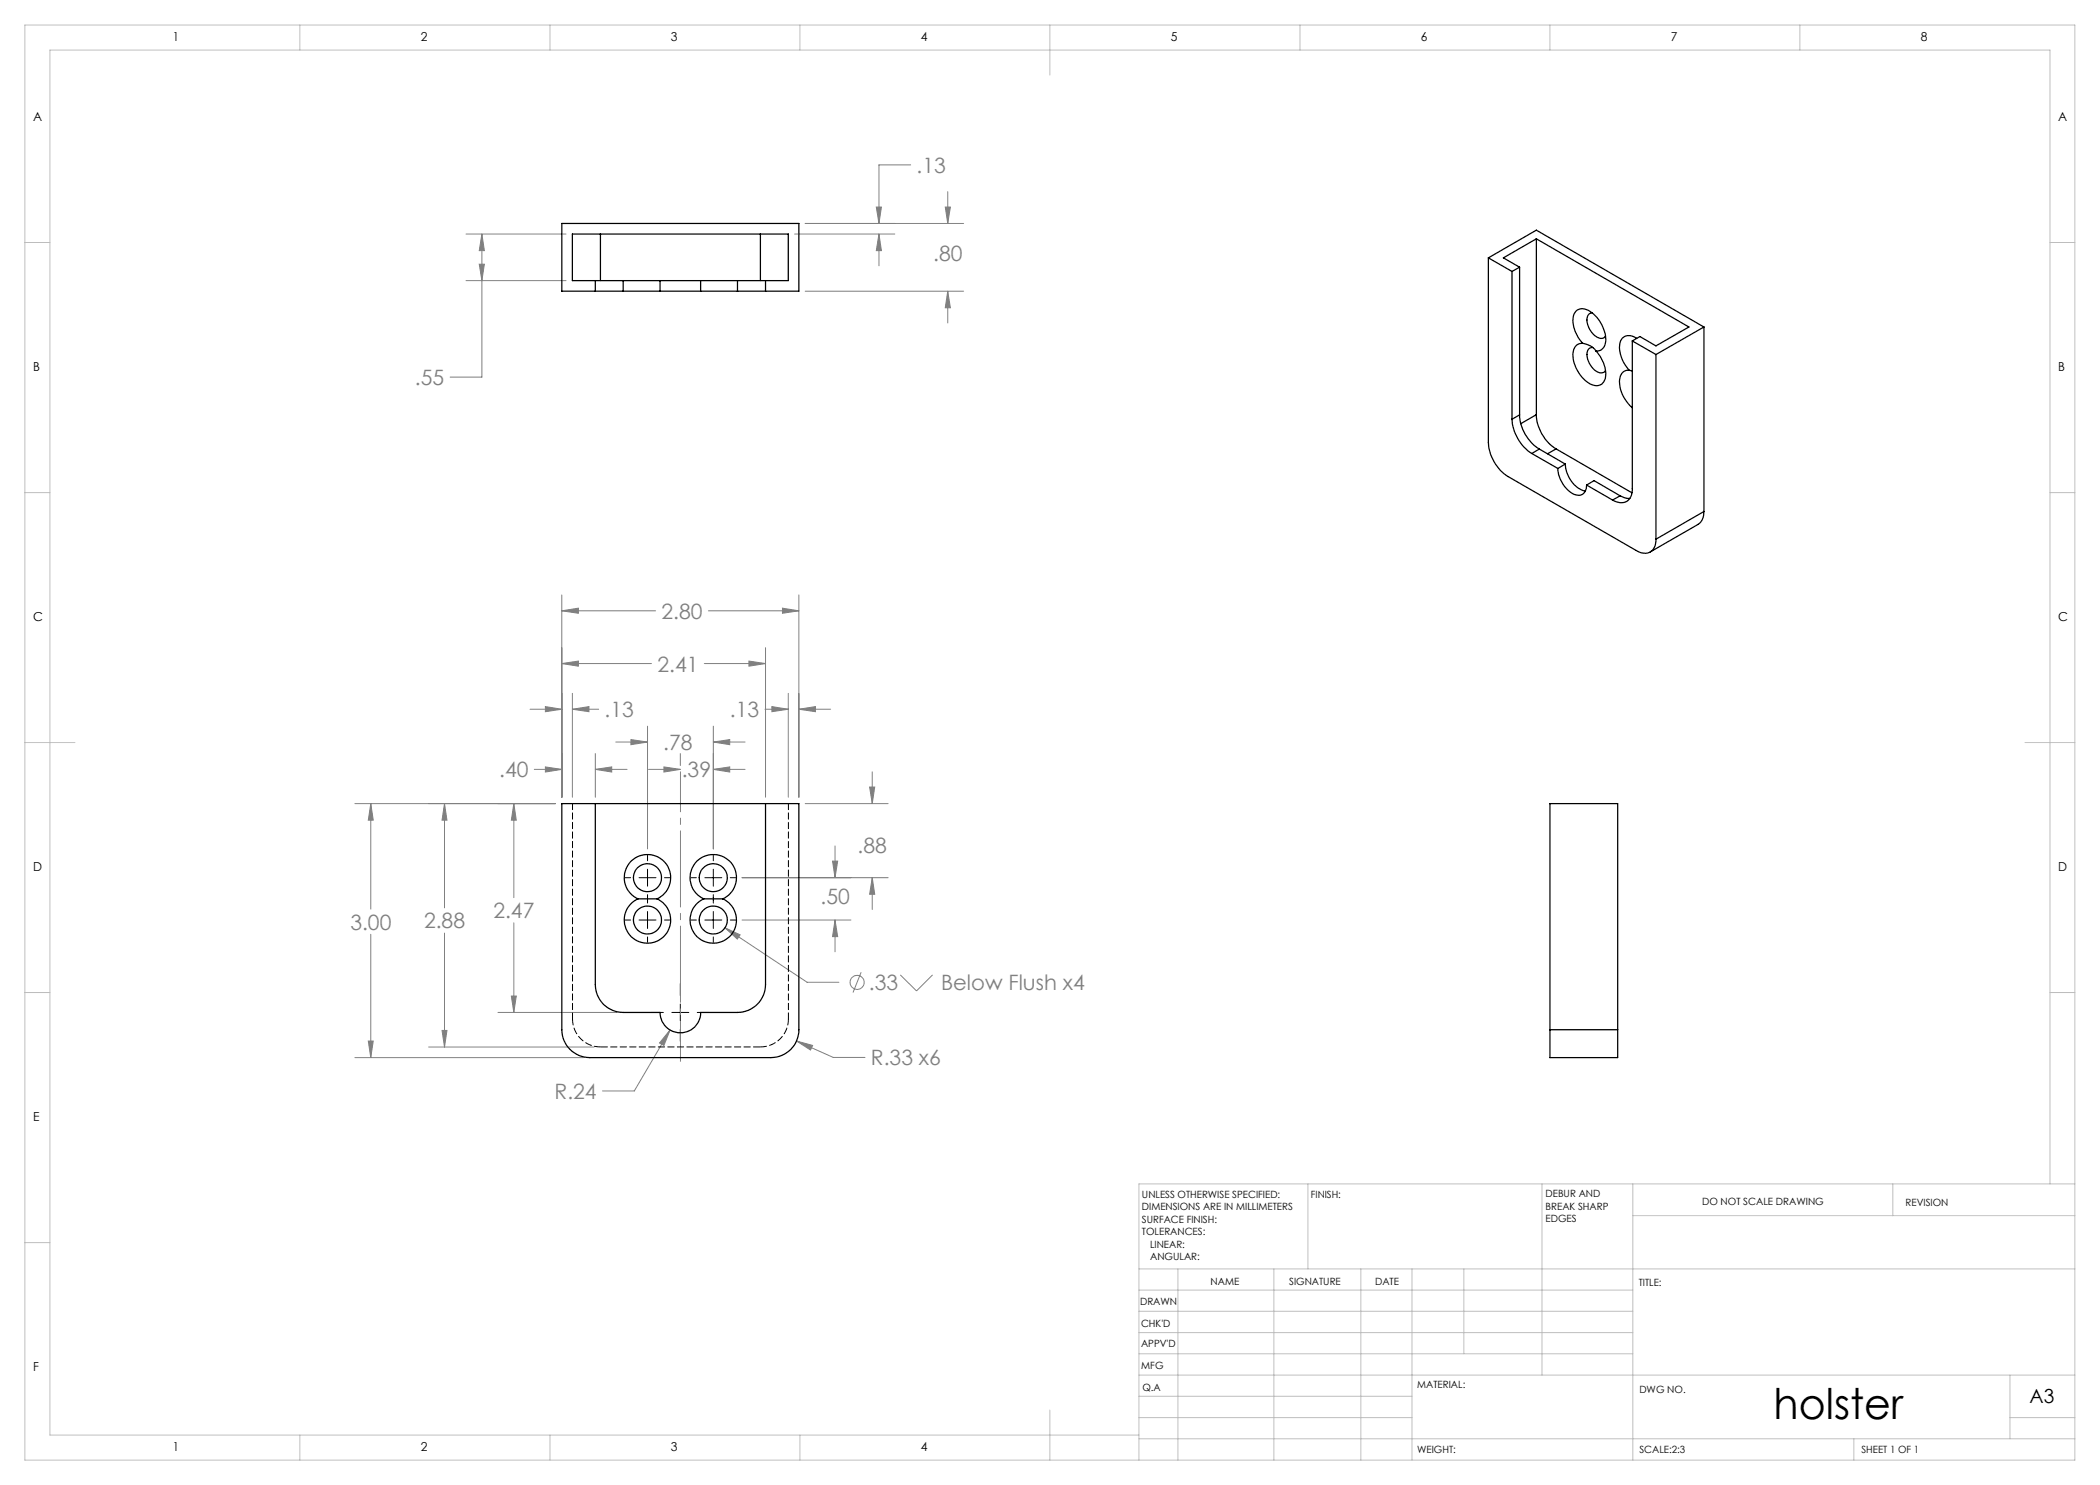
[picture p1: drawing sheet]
<svg xmlns="http://www.w3.org/2000/svg" width="420mm" height="297mm" viewBox="0 0 420 297" stroke-linecap="round" stroke-linejoin="round" font-family="sans-serif">
<g fill="none" stroke="#808080" stroke-width=".2">
<path d="M182.1 33h-6.3v11.7M189.5 38.3v6.4M93.2 46.8h20M93.2 56.1h20M95.8 52.8h1.1l-.5 3.3zM96.4 46.8v28.6h-6.4M96.4 46.8l.5 3.3h-1.1zM158.9 46.8h20.1M161 44.7h31.7M161 58.2h31.7M175.3 41.4h1l-.5 3.3zM175.8 46.8v6.4"/>
<path d="M175.8 46.8l.5 3.3h-1zM189.1 41.4h1l-.6 3.3zM189.5 58.2v6.4M189.5 58.2l.6 3.4h-1zM112.4 119v40.5M159.8 119v40.5M112.4 122.2h18.7M112.4 132.7h17.9M112.4 122.2l3.3-.6v1.1zM112.4 132.7l3.3-.5v1zM114.5 138.7v20.8M140.9 132.7h12.2"/>
<path d="M141.7 122.2h18.1M149.8 132.2l3.3 .5-3.3 .5zM153.1 129.5v30M156.5 121.6l3.3 .6-3.3 .5zM157.7 138.7v20.8M106 141.8h6.4M106.9 153.9h5.5M109.1 153.4l3.3 .5-3.3 .5zM109.1 141.3l3.3 .5-3.3 .5zM114.5 141.8h5.2M114.5 141.8l3.3-.5v1zM119.1 150.7v8.8"/>
<path d="M119.1 153.9h6.3M119.1 153.9l3.2-.5v1zM123.2 148.4h6.3M126.2 147.9l3.3 .5-3.3 .5zM129.5 145.2v24.6M129.7 153.9h6.4M132.8 153.4l3.3 .5-3.3 .5zM136.1 150.7v2.4M142.7 153.9h6.3M142.7 145.2v24.6M142.7 148.4h6.3M142.7 148.4l3.2-.5v1z"/>
<path d="M142.7 153.9l3.2-.5v1zM153 141.8h4.7M154.4 141.3l3.3 .5-3.3 .5zM159.8 141.8h6.3M159.8 141.8l3.3-.5v1zM173.9 157.4h1l-.5 3.3zM174.4 154.4v6.3M71 160.7h40.1M74.2 160.7v21.1M74.2 160.7l.4 3.3h-.9zM88.9 160.7v20.9M88.9 160.7l.5 3.3h-1z"/>
<path d="M102.8 160.7v18.8M102.8 160.7l.5 3.3h-1zM148.4 175.5h29.2M161 160.7h16.6M166.5 172.2h1l-.5 3.3zM167 169.2v6.3M174.4 175.5l.5 3.4h-1zM174.4 175.5v6.4M74.2 186.9v24.6M88.9 186.6v22.8M102.3 199.2h1l-.5 3.3zM102.8 184.6v17.9"/>
<path d="M145 185.6l16.4 10.9h6.4M145 185.6l3 1.4-.5 .8zM148.4 184h21.8M167 184v6.4M167 184l.5 3.3h-1zM172.2 194.4l-1.6 4.1M180.1 195l3.2 3.2 3.2-3.2M71 211.5h45.7M73.7 208.2h.9l-.4 3.3zM85.7 209.4h33.1M88.4 206.1h1l-.5 3.3zM99.6 202.5h23.8"/>
<path d="M134 206l-7.1 12.2h-6.4M134 206l-1.2 3.1-.9-.5zM159.3 208.2l3.2 .9-.4 .9zM159.3 208.2l7.4 3.3h6.3"/>
<circle cx="171.4" cy="196.5" r="1.4"/>
</g>
<g fill="none" stroke="#000" stroke-width=".2">
<path d="M125 175.5h1.1M127.8 175.5h3.4M129.5 171.1v1.1M129.5 173.8v3.4M129.5 178.9v1.7M132.9 175.5h1.1M138.1 175.5h1.2M141 175.5h3.4M142.7 171.1v1.1M142.7 173.8v3.4M142.7 178.9v1.7M146.1 175.5h1"/>
<path d="M125 184h1.1M127.8 184h3.4M129.5 182.3v3.4M129.5 187.4v1.1M132.9 184h1.1M136.1 196.7v2.4M138.1 184h1.2M141 184h3.4M142.7 182.3v3.4M142.7 187.4v1.1M146.1 184h1M130.3 202.5h2.4"/>
<path d="M134.4 202.5h3.4M136.1 200.8v3.4M136.1 205.9v2.3M139.5 202.5h2.3"/>
</g>
<path d="M136.1 212.3v-57.9" fill="none" stroke="#808080" stroke-width=".2" stroke-dasharray="15.2 1.3 1.3 1.3" stroke-dashoffset="7.2"/>
<g fill="none" stroke="#c0c0c0" stroke-width=".2">
<path d="M5 5h410v287h-410zM60 5v5M110 5v5M160 5v5M210 5v10M260 5v5M310 5v5M360 5v5M5 48.5h5M410 48.5h5M5 98.5h5M410 98.5h5"/>
<path d="M5 148.5h10M405 148.5h10M5 198.5h5M410 198.5h5M261.6 236.8v17M308.4 236.8v38.2M326.6 236.8v55.2M378.6 236.8v6.3M410 236.8v-226.8h-400v277h217.8M415 236.8h-187.2v55.2M5 248.5h5M227.8 253.8h187.2"/>
<path d="M227.8 258h98.8M235.6 253.8v38.2M254.8 253.8v38.2M272.2 253.8v38.2M282.4 253.8v38.2M292.8 253.8v17M326.6 243.1h88.4M227.8 270.8h98.8M227.8 266.5h98.8M227.8 262.3h98.8M227.8 279.3h54.6M227.8 275h187.2"/>
<path d="M402 275v12.8M60 287v5M110 287v5M160 287v5M210 282v10M227.8 287.8h187.2M227.8 283.5h54.6M370.8 287.8v4.2M402 283.5h13"/>
</g>
<path d="M73.7 208.2h.9l-.4 3.3zM74.2 160.7l.4 3.3h-.9zM102.3 199.2h1l-.5 3.3zM102.8 160.7l.5 3.3h-1zM88.4 206.1h1l-.5 3.3zM88.9 160.7l.5 3.3h-1zM112.4 122.2l3.3-.6v1.1zM156.5 121.6l3.3 .6-3.3 .5zM119.1 153.9l3.2-.5v1zM109.1 153.4l3.3 .5-3.3 .5zM112.4 132.7l3.3-.5v1zM149.8 132.2l3.3 .5-3.3 .5zM159.3 208.2l2.8 1.8 .4-.9zM134 206l-2.1 2.6 .9 .5zM114.5 141.8l3.3-.5v1zM109.1 141.3l3.3 .5-3.3 .5zM154.4 141.3l3.3 .5-3.3 .5zM159.8 141.8l3.3-.5v1zM126.2 147.9l3.3 .5-3.3 .5zM142.7 148.4l3.2-.5v1zM166.5 172.2h1l-.5 3.3zM167 184l.5 3.3h-1zM173.9 157.4h1l-.5 3.3zM174.4 175.5l.5 3.4h-1zM142.7 153.9l3.2-.5v1zM132.8 153.4l3.3 .5-3.3 .5zM145 185.6l2.5 2.2 .5-.8zM189.1 41.4h1l-.6 3.3zM189.5 58.2l.6 3.4h-1zM175.8 46.8l.5 3.3h-1zM175.3 41.4h1l-.5 3.3zM96.4 46.8l.5 3.3h-1.1zM95.8 52.8h1.1l-.5 3.3z" fill="#808080"/>
<g fill="none" stroke="#000" stroke-width=".25">
<path d="M119.1 58.2h5.5M119.1 56.1h5.5M119.1 58.2h-6.7v-13.5h47.4v13.5h-6.7M119.1 56.1v2.1M119.1 56.1h-4.6v-9.3h43.2v9.3h-4.6M120.1 46.8v9.3M124.6 58.2h7.4M124.6 56.1h7.4M124.6 56.1v2.1M132 58.2h8.1M132 56.1h8.1M132 56.1v2.1"/>
<path d="M140.1 58.2h7.4M140.1 56.1h7.4M140.1 56.1v2.1M147.5 58.2h5.6M147.5 56.1h5.6M147.5 56.1v2.1M152.1 46.8v9.3M153.1 56.1v2.1M297.7 51.6v36.9a8.7 8.7 0 0 0 3.9 6.8l25.6 14.8a2.4 2.4 0 0 0 2.8 .3 2.4 2.4 0 0 0 1.2-2.6M297.7 51.6l4.7 2.7M297.7 51.6l9.6-5.6 33.5 19.4M302.4 54.3v29.6"/>
<path d="M303.9 53.4l-1.5 .9M303.9 53.4v29.6M307.3 47.8l30.5 17.6-6.6 3.8-3.2-1.9-1.5 .9M307.3 47.8l-6.6 3.8 3.2 1.8M307.3 47.8v35.1M316.5 68.6a6.4 6.4 0 0 1-1.7-5.8 2.02 2.02 0 0 1 3.2-.5 6.9 6.9 0 0 1 3.1 6.4 1.84 1.84 0 0 1-1.9 1.5M316.5 68.6a2.07 2.07 0 0 0-1.9 2.7 6.9 6.9 0 0 0 4.1 5.7 1.83 1.83 0 0 0 2.4-1.9 6.8 6.8 0 0 0-1.9-4.9M316.5 68.6l.6 .2a3.6 3.6 0 0 1 2.1 1.4M318.4 62.6a1.41 1.41 0 0 0-.9 2 3.5 3.5 0 0 0 2.9 3.1l.5-.2 .2-.3M318.6 69.5a1.27 1.27 0 0 0-1.2 1.7 3.9 3.9 0 0 0 2.8 3.4l.7-.2 .2-.2M325.8 74a1.81 1.81 0 0 0-1.9 1.9 7 7 0 0 0 2.6 5.7M325.8 74l.7 .2"/>
<path d="M326.5 68.2v29.5a2.31 2.31 0 0 1-2.8 2.8l-1.2-.5M326.5 68.2l4.7 2.7M327.3 67.7a2.05 2.05 0 0 0-2.4-.4 2.05 2.05 0 0 0-1 2.2 7.4 7.4 0 0 0 1.9 4.5M331.2 70.9v36.9M340.8 65.4l-9.6 5.5M340.8 65.4v36.9M302.4 83.9a8.8 8.8 0 0 0 4 6.8M303.9 83a8.5 8.5 0 0 0 4 6.8M303.9 83l-1.5 .9M306.4 90.7l5.2 3M307.3 82.9a8.5 8.5 0 0 0 3.9 6.9M307.3 82.9l-3.1 1.8"/>
<path d="M307.9 89.8l-1.5 .9M307.9 89.8l5.2 3M311.2 89.8l15.2 8.8M311.2 89.8l-1.7 1M311.6 93.7a5.8 5.8 0 0 0 3.8 5.3 1.69 1.69 0 0 0 1.9-2M313.1 92.8a5.7 5.7 0 0 0 4 5.4M313.1 92.8l-1.5 .9M317.3 97l5.2 3M317.3 97l1.5-.9 5.2 3.1M324 99.2l1.2 .4 .8 .1M324 99.2l-1.5 .8M340.8 102.3a2.89 2.89 0 0 1-1.2 2.6l-9.5 5.5"/>
<path d="M340.8 102.3l-9.6 5.5M112.4 160.7h47.4v45.2a5.5 5.5 0 0 1-5.6 5.6h-36.2a5.6 5.6 0 0 1-5.6-5.6zM119.1 160.7v36.2a5.5 5.5 0 0 0 5.5 5.6h7.4a4.1 4.1 0 0 0 4.1 4 4.1 4.1 0 0 0 4-4h7.4a5.6 5.6 0 0 0 5.6-5.6v-36.2M127.6 179.8h3.8M127.6 179.8a4.6 4.6 0 0 1-1.7-7.1 4.6 4.6 0 0 1 7.3 0 4.6 4.6 0 0 1-1.8 7.1M127.6 179.8a4.6 4.6 0 0 0-1.7 7.1 4.6 4.6 0 0 0 7.3 0 4.6 4.6 0 0 0-1.8-7.1M140.8 179.8h3.8M140.8 179.8a4.6 4.6 0 0 1-1.8-7.1 4.6 4.6 0 0 1 7.3 0 4.6 4.6 0 0 1-1.7 7.1M140.8 179.8a4.6 4.6 0 0 0-1.8 7.1 4.6 4.6 0 0 0 7.3 0 4.6 4.6 0 0 0-1.7-7.1M310 205.9v5.6h13.5v-5.6M310 205.9v-45.2h13.5v45.2M310 205.9h13.5"/>
<circle cx="129.5" cy="175.5" r="2.8"/>
<circle cx="142.6" cy="175.5" r="2.81"/>
<circle cx="129.5" cy="184" r="2.8"/>
<circle cx="142.6" cy="184" r="2.81"/>
</g>
<path d="M114.5 203.8v-43.1M157.7 203.8v-43.1" fill="none" stroke="#000" stroke-width=".2" stroke-dasharray="1.3 .6"/>
<path d="M152.1 209.4h-32" fill="none" stroke="#000" stroke-width=".2" stroke-dasharray="1.3 .6" stroke-dashoffset="-.1"/>
<path d="M120.1 209.4a5.6 5.6 0 0 1-5.6-5.6M157.7 203.8a5.6 5.6 0 0 1-5.6 5.6" fill="none" stroke="#000" stroke-width=".2" stroke-dasharray="1.3 .6" stroke-dashoffset=".1"/>
<text font-size="8.5" x="354.7" y="283.7">holster</text>
<g font-size="4.2" fill="#808080">
<text x="183.3" y="34.6">.13</text>
<text x="186.6" y="52.2">.80</text>
<text x="83" y="77">.55</text>
<text x="132.3" y="123.7">2.80</text>
<text x="131.5" y="134.3">2.41</text>
<text x="120.9" y="143.4">.13</text>
<text x="146" y="143.4">.13</text>
<text x="132.7" y="150">.78</text>
<text x="99.8" y="155.5">.40</text>
<text x="136.4" y="155.5">.39</text>
<text x="171.5" y="170.5">.88</text>
<text x="70.1" y="185.9">3.00</text>
<text x="84.8" y="185.7">2.88</text>
<text x="98.7" y="183.6">2.47</text>
<text x="164.1" y="180.8">.50</text>
<text x="173.8" y="198">.33</text>
<text x="188.2" y="198">Below Flush x4</text>
<text x="174.2" y="213.1">R.33 x6</text>
<text x="110.9" y="219.8">R.24</text>
</g>
<text font-size="3.9" x="405.9" y="280.6">A3</text>
<g font-size="2.5">
<text x="34.6" y="8.2">1</text>
<text x="84.2" y="8.2">2</text>
<text x="134.2" y="8.2">3</text>
<text x="184.2" y="8.2">4</text>
<text x="234.2" y="8.2">5</text>
<text x="284.2" y="8.2">6</text>
<text x="334.2" y="8.2">7</text>
<text x="384.2" y="8.2">8</text>
<text x="6.7" y="24.2">A</text>
<text x="411.7" y="24.2">A</text>
<text x="6.7" y="74.2">B</text>
<text x="411.7" y="74.2">B</text>
<text x="6.7" y="124.2">C</text>
<text x="411.7" y="124.2">C</text>
<text x="6.7" y="174.2">D</text>
<text x="411.7" y="174.2">D</text>
<text x="6.7" y="224.2">E</text>
<text x="6.7" y="274.2">F</text>
<text x="34.6" y="290.2">1</text>
<text x="84.2" y="290.2">2</text>
<text x="134.2" y="290.2">3</text>
<text x="184.2" y="290.2">4</text>
</g>
<g font-size="2">
<text x="228.4" y="239.6">UNLESS OTHERWISE SPECIFIED:</text>
<text x="262.2" y="239.6">FINISH:</text>
<text x="309.1" y="239.5">DEBUR AND</text>
<text x="228.4" y="242.1">DIMENSIONS ARE IN MILLIMETERS</text>
<text x="228.4" y="244.6">SURFACE FINISH:</text>
<text x="309.1" y="242">BREAK SHARP</text>
<text x="309.1" y="244.5">EDGES</text>
<text x="340.4" y="241">DO NOT SCALE DRAWING</text>
<text x="381.1" y="241.2">REVISION</text>
<text x="228.4" y="247.1">TOLERANCES:</text>
<text x="230" y="249.6">LINEAR:</text>
<text x="230" y="252.1">ANGULAR:</text>
<text x="242.1" y="257">NAME</text>
<text x="257.8" y="256.9">SIGNATURE</text>
<text x="275" y="256.9">DATE</text>
<text x="327.8" y="257.2">TITLE:</text>
<text x="228" y="261.1">DRAWN</text>
<text x="228.2" y="269.4">APPV'D</text>
<text x="228.2" y="265.3">CHK'D</text>
<text x="228.3" y="273.8">MFG</text>
<text x="228.5" y="278.1">Q.A</text>
<text x="283.4" y="277.5">MATERIAL:</text>
<text x="327.9" y="278.6">DWG NO.</text>
<text x="283.4" y="290.5">WEIGHT:</text>
<text x="327.9" y="290.6">SCALE:2:3</text>
<text x="372.3" y="290.6">SHEET 1 OF 1</text>
</g>
</svg>
